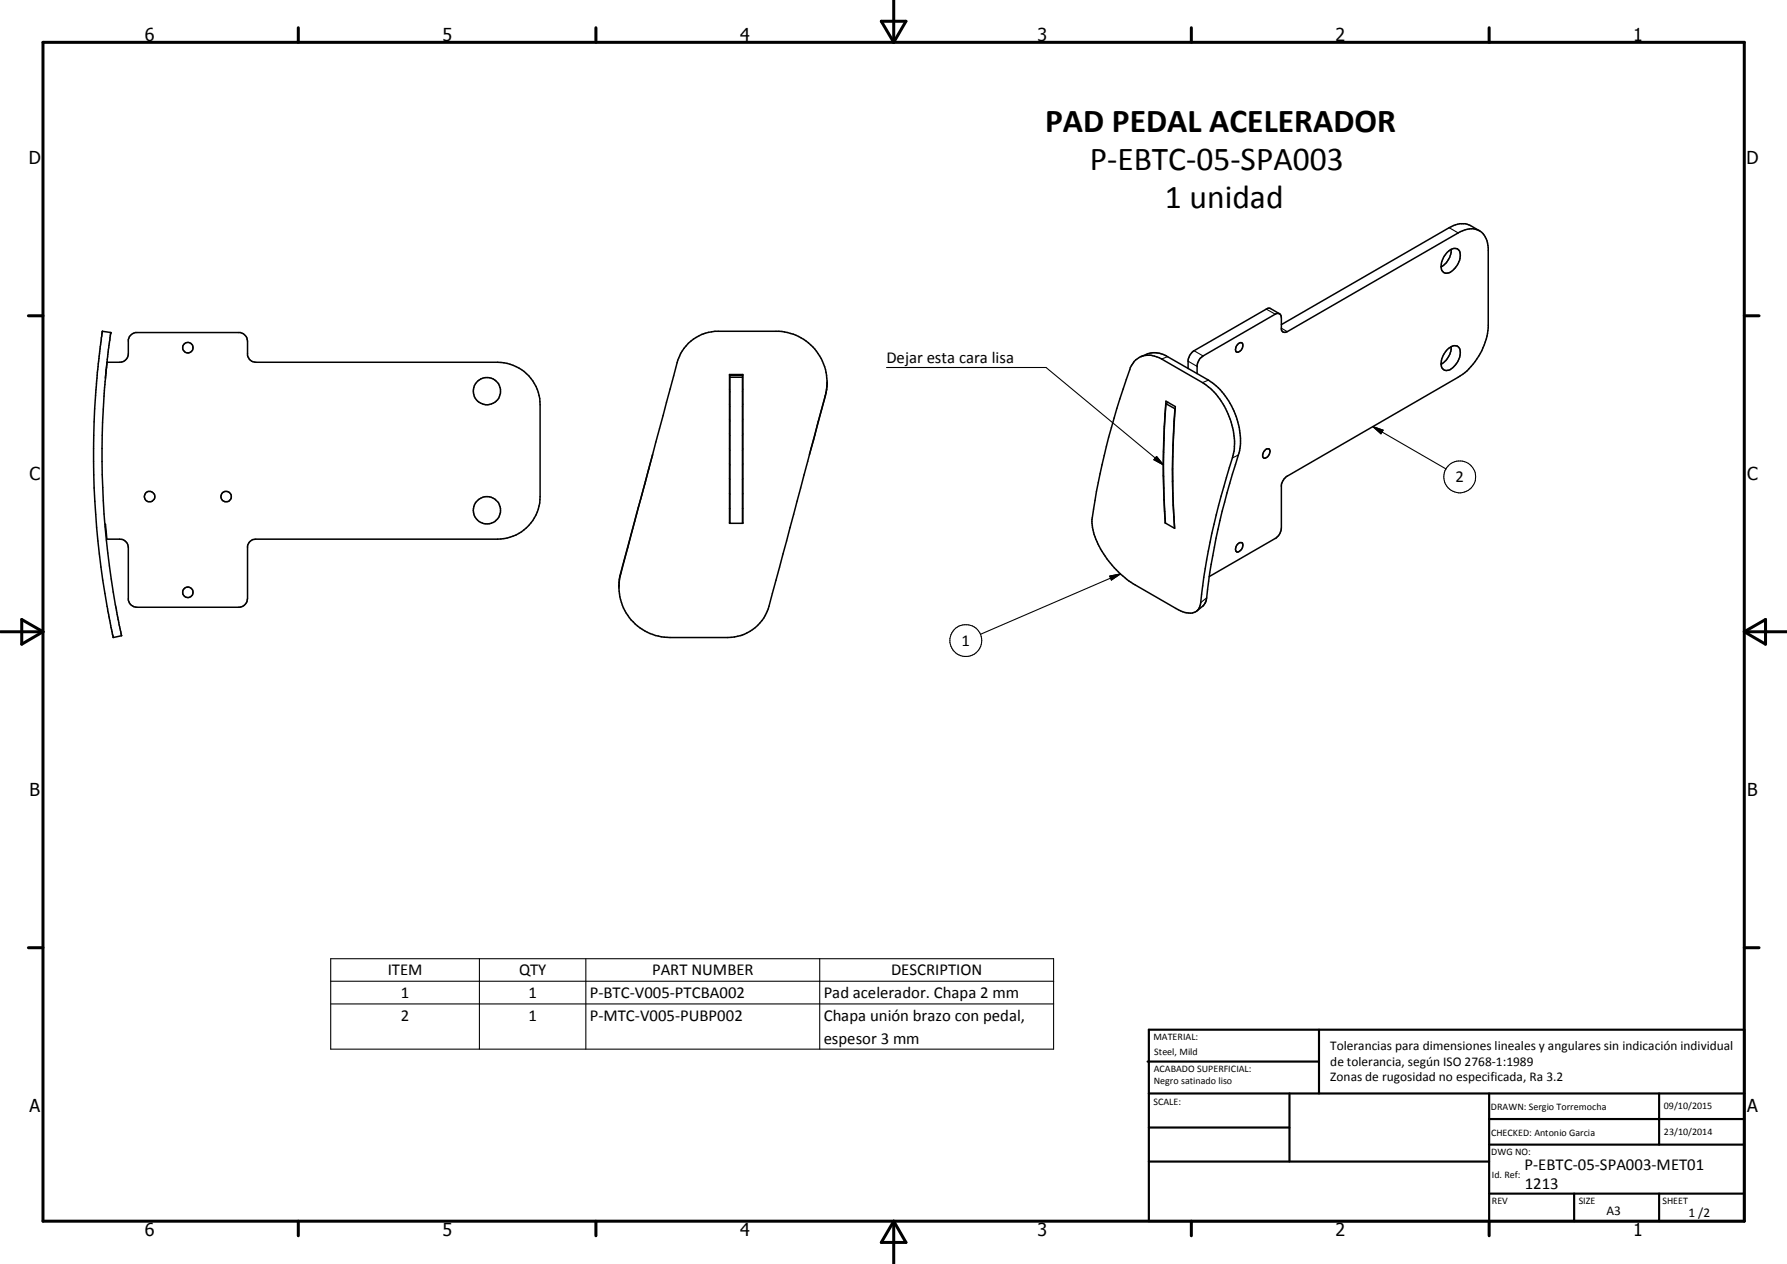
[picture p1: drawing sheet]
<svg xmlns="http://www.w3.org/2000/svg" width="420mm" height="297mm" viewBox="0 0 420 297" stroke-linecap="round" stroke-linejoin="round" font-family="sans-serif">
<g fill="none" stroke="#000" stroke-width=".35">
<path d="M340.3 59.3a1.91 1.91 0 0 1 2.7-.5 4.2 4.2 0 0 1-2.1 5.2 1.37 1.37 0 0 1-1.5 0 1.37 1.37 0 0 1-.6-1.4l.4-1.6zM341.2 58.6a4.7 4.7 0 0 1-2.4 4.1M347.8 54.2a6 6 0 0 0-5.1-1.5l-2 .8-39.4 22.8M24.1 77.9l2 .2-.8 5.8a197.8 197.8 0 0 0-1.3 27.6 202.5 202.5 0 0 0 3.4 31.9l1.2 6-2 .4-.4-1.8a212.8 212.8 0 0 1-3.5-24 201.9 201.9 0 0 1 0-33.8zM300.9 73.7l-2.3-1.3h-.5l-17.4 10-.8 .9-.5 .9-.1 2.4M25.2 85.1h2.9a2 2 0 0 0 2.1-2v-3.3a2.19 2.19 0 0 1 1.6-1.7h24.7l.9 .5 .7 .9 .1 4a1.98 1.98 0 0 0 1.9 1.6h56.9a10 10 0 0 1 10 10v21.6a10 10 0 0 1-10 10h-56.9a1.98 1.98 0 0 0-1.9 1.7v12.3a2.09 2.09 0 0 1-2 2h-24a2.05 2.05 0 0 1-2-1.7v-12.3a2 2 0 0 0-2.1-2h-3l-.3-3.5h-.1M25.2 85.1l-.4 3.5M171.5 88h3.2v35h-3.2zM171.5 88.2h3.2M171.6 88.2v34.8M171.6 88.6h3M174.6 88.2v34.8"/>
<path d="M194.5 90l-.5 3.1-1.8 6.8M267 84.6a5.1 5.1 0 0 1 6.1-.2l9.6 5.5a17.3 17.3 0 0 1 7.3 16.7 175.8 175.8 0 0 0-7.8 35.6 2.5 2.5 0 0 1-3.6 1.7l-2.1-.9-9.6-5.5a23.7 23.7 0 0 1-8.7-9.6 11.7 11.7 0 0 1-1.4-6.3 168.3 168.3 0 0 1 9.3-35.9zM268.3 83.8l1.4-.6a5.6 5.6 0 0 1 4.8 .6l9.6 5.5a17.3 17.3 0 0 1 7.2 17.1 170.9 170.9 0 0 0-7.8 34.9l-.6 1.1-1.5 1.2M273.9 97.2a176.9 176.9 0 0 0 .1 25.7M274.6 94.5l-.5 .4 2.2 1.2M276.3 96.1h.1M276.3 96.1l-.5 8.6M281.5 87.8v-2l.1-.6a2.62 2.62 0 0 1 1.3-1.5l16.9-9.9a.89 .89 0 0 1 1.1-.1 .89 .89 0 0 1 .4 1v2.9l.3 .4 .6 .1 40.6-23.4a4.7 4.7 0 0 1 5.6-.1l1.1 1.5 .4 2.1v18.8a15.6 15.6 0 0 1-7.1 11.6l-40.1 23.3a3.3 3.3 0 0 0-1.4 2.1v10.1a3 3 0 0 1-1.5 2.4l-15.5 9M291.1 80.8a.63 .63 0 0 1 .9-.2 .63 .63 0 0 1 .2 .9 1.14 1.14 0 0 1-1.6 1 1.73 1.73 0 0 1 .5-1.7zM340.3 82.1a1.91 1.91 0 0 1 2.7-.4 4.2 4.2 0 0 1-2.1 5.2 1.37 1.37 0 0 1-1.5 0 1.37 1.37 0 0 1-.6-1.4 5.3 5.3 0 0 1 1.5-3.4zM341.2 81.4a4.7 4.7 0 0 1-2.4 4.2M153.4 106.8l-6.5 24.3a19.4 19.4 0 0 0-1.3 5.8l-.1 .8"/>
<path d="M191.5 102.3l-10.7 40.2a10 10 0 0 1-9.7 7.3h-13.5a11.8 11.8 0 0 1-11.6-14.9l13.2-49.7a9.9 9.9 0 0 1 8.9-7.3h15a12.1 12.1 0 0 1 10.9 15.1l-3.7 13.8M275.7 107.3l.2 11.4M275.8 118.7l.4 5.5-2.2-1.3M275.8 104.4l-.1 6 .1 8.3M275.9 118.7l.1 2.7M276 101.5l.3-6-2.2-1.2-.2 3.4a186.3 186.3 0 0 0-.1 22.5M297.5 105.7a.62 .62 0 0 1 .9-.2 .62 .62 0 0 1 .1 .9 1.25 1.25 0 0 1-1.5 1.2 1.43 1.43 0 0 1 .5-1.9zM171.5 122.8h.1M174.6 122.8h.1M291.1 127.8l.4-.3h.4a1.1 1.1 0 0 1-.2 1.8l-.6 .4h-.3a1.27 1.27 0 0 1 .3-1.9z"/>
<circle cx="44.2" cy="81.7" r="1.23"/>
<circle cx="114.5" cy="91.9" r="3.2"/>
<circle cx="35.2" cy="116.7" r="1.22"/>
<circle cx="53.2" cy="116.7" r="1.24"/>
<circle cx="114.5" cy="119.9" r="3.2"/>
<circle cx="44.2" cy="139.2" r="1.24"/>
</g>
<g fill="none" stroke="#000" stroke-width=".25">
<path d="M340.7 53.5l2.1 1.2M297.7 72.6l2.1 1.2M301.3 77.1l1.4 .8M208.4 86.4h37.5l27.6 22.9M274.5 83.8l-1.4 .6M279.3 84.9l2.2 1.2M280.7 82.4l2.2 1.3M284.1 89.3l-1.4 .6M271.9 107.3l1.6 2-2.2-1.3zM291.2 106.9l-1.4 .7M322.8 100.2l2.4 .9-.5 .8zM322.8 100.2l17.2 10"/>
<path d="M260.9 135.4l2.5-.5-2.1 1.4zM263.4 134.9l-32.9 14.2M283.7 140.5l-1.4 1.1M77.8 225.3h169.9v21.2h-169.9zM77.8 230.6h169.9M77.8 235.9h169.9M112.7 225.3v21.2M137.7 225.3v21.2M192.7 225.3v21.2"/>
<circle cx="343.2" cy="112.1" r="3.8"/>
<circle cx="227.1" cy="150.5" r="3.8"/>
</g>
<g fill="#000">
<circle cx="24.1" cy="77.9" r=".18"/>
<circle cx="26.1" cy="78.1" r=".18"/>
<circle cx="24.8" cy="88.6" r=".18"/>
</g>
<g fill="none" stroke="#000" stroke-width=".71">
<path d="M10.1 9.9h400v277.1h-400zM70.1 6.5v3.4M140.1 6.5v3.4M207.2 5h5.8l-2.9 4.9zM210.1 0v9.9M280.1 6.5v3.4M350.1 6.5v3.4M6.7 74.2h3.4M410.1 74.2h3.5M.1 148.5h10M5.1 145.6l5 2.9-5 2.9zM410.1 148.5h10"/>
<path d="M410.1 148.5l5-2.9v5.8zM6.7 222.7h3.4M410.1 222.7h3.5M70.1 287v3.4M140.1 287v3.4M210.1 287v10M210.1 287l2.9 5h-5.8zM280.1 287v3.4M350.1 287v3.4"/>
</g>
<g fill="none" stroke="#000" stroke-width=".51">
<path d="M269.8 249.5h40.3M270.1 242h140v45h-140zM270.1 257h140M303.2 257v16M310.1 242v15M350.1 257v30M390.1 257v12M270.1 265h33.1M270.1 273h80M350.1 269h60M350.1 263h60M350.1 280.5h60"/>
<path d="M370.1 280.5v6.5M390.1 280.5v6.5"/>
</g>
<path d="M271.9 107.3l1.6 2-2.2-1.3zM322.8 100.2l2.4 .9-.5 .8zM260.9 135.4l2.5-.5-2.1 1.4z" fill="#000"/>
<g font-size="7.9">
<text x="245.7" y="31">PAD PEDAL ACELERADOR</text>
<text x="256.2" y="40">P-EBTC-05-SPA003</text>
<text x="273.9" y="49">1 unidad</text>
</g>
<g font-size="4.2">
<text x="34" y="9.6">6</text>
<text x="104" y="9.6">5</text>
<text x="174" y="9.6">4</text>
<text x="244" y="9.6">3</text>
<text x="314" y="9.6">2</text>
<text x="384" y="9.6">1</text>
<text x="6.8" y="38.7">D</text>
<text x="410.6" y="38.7">D</text>
<text x="7" y="112.9">C</text>
<text x="410.8" y="112.9">C</text>
<text x="7" y="187.1">B</text>
<text x="410.8" y="187.1">B</text>
<text x="7" y="261.4">A</text>
<text x="410.8" y="261.4">A</text>
<text x="34" y="290.4">6</text>
<text x="104" y="290.4">5</text>
<text x="174" y="290.4">4</text>
<text x="244" y="290.4">3</text>
<text x="314" y="290.4">2</text>
<text x="384" y="290.4">1</text>
</g>
<g font-size="3.9">
<text x="208.4" y="85.3">Dejar esta cara lisa</text>
<text x="342.2" y="113.4">2</text>
<text x="226.1" y="151.8">1</text>
<text x="91.2" y="229.2">ITEM</text>
<text x="122" y="229.2">QTY</text>
<text x="153.3" y="229.2">PART NUMBER</text>
<text x="209.5" y="229.2">DESCRIPTION</text>
<text x="94.3" y="234.5">1</text>
<text x="94.3" y="239.9">2</text>
<text x="124.3" y="234.5">1</text>
<text x="124.3" y="239.8">1</text>
<text x="138.7" y="234.5">P-BTC-V005-PTCBA002</text>
<text x="138.7" y="239.9">P-MTC-V005-PUBP002</text>
<text x="193.7" y="234.6">Pad acelerador. Chapa 2 mm</text>
<text x="193.7" y="239.9">Chapa unión brazo con pedal,</text>
<text x="193.7" y="245.2">espesor 3 mm</text>
<text x="358.5" y="275">P-EBTC-05-SPA003-MET01</text>
<text x="358.5" y="279.4">1213</text>
</g>
<g font-size="3.1">
<text x="312.7" y="246.8">Tolerancias para dimensiones lineales y angulares sin indicación individual</text>
<text x="312.7" y="250.4">de tolerancia, según ISO 2768-1:1989</text>
<text x="312.7" y="254">Zonas de rugosidad no especificada, Ra 3.2</text>
<text x="377.7" y="285.6">A3</text>
<text x="397" y="285.9">1 /2</text>
</g>
<g font-size="2.4">
<text x="271.2" y="244.4">MATERIAL:</text>
<text x="271.3" y="252">ACABADO SUPERFICIAL:</text>
<text x="271.4" y="247.9">Steel, Mild</text>
<text x="271.3" y="254.6">Negro satinado liso</text>
<text x="271.2" y="259.7">SCALE:</text>
<text x="350.6" y="260.8">DRAWN: Sergio Torremocha</text>
<text x="391.2" y="260.6">09/10/2015</text>
<text x="350.6" y="267">CHECKED: Antonio Garcia</text>
<text x="391.2" y="266.7">23/10/2014</text>
<text x="350.6" y="271.4">DWG NO:</text>
<text x="350.8" y="276.9">Id. Ref:</text>
<text x="350.8" y="282.8">REV</text>
<text x="371.2" y="282.9">SIZE</text>
<text x="390.9" y="282.9">SHEET</text>
</g>
</svg>
